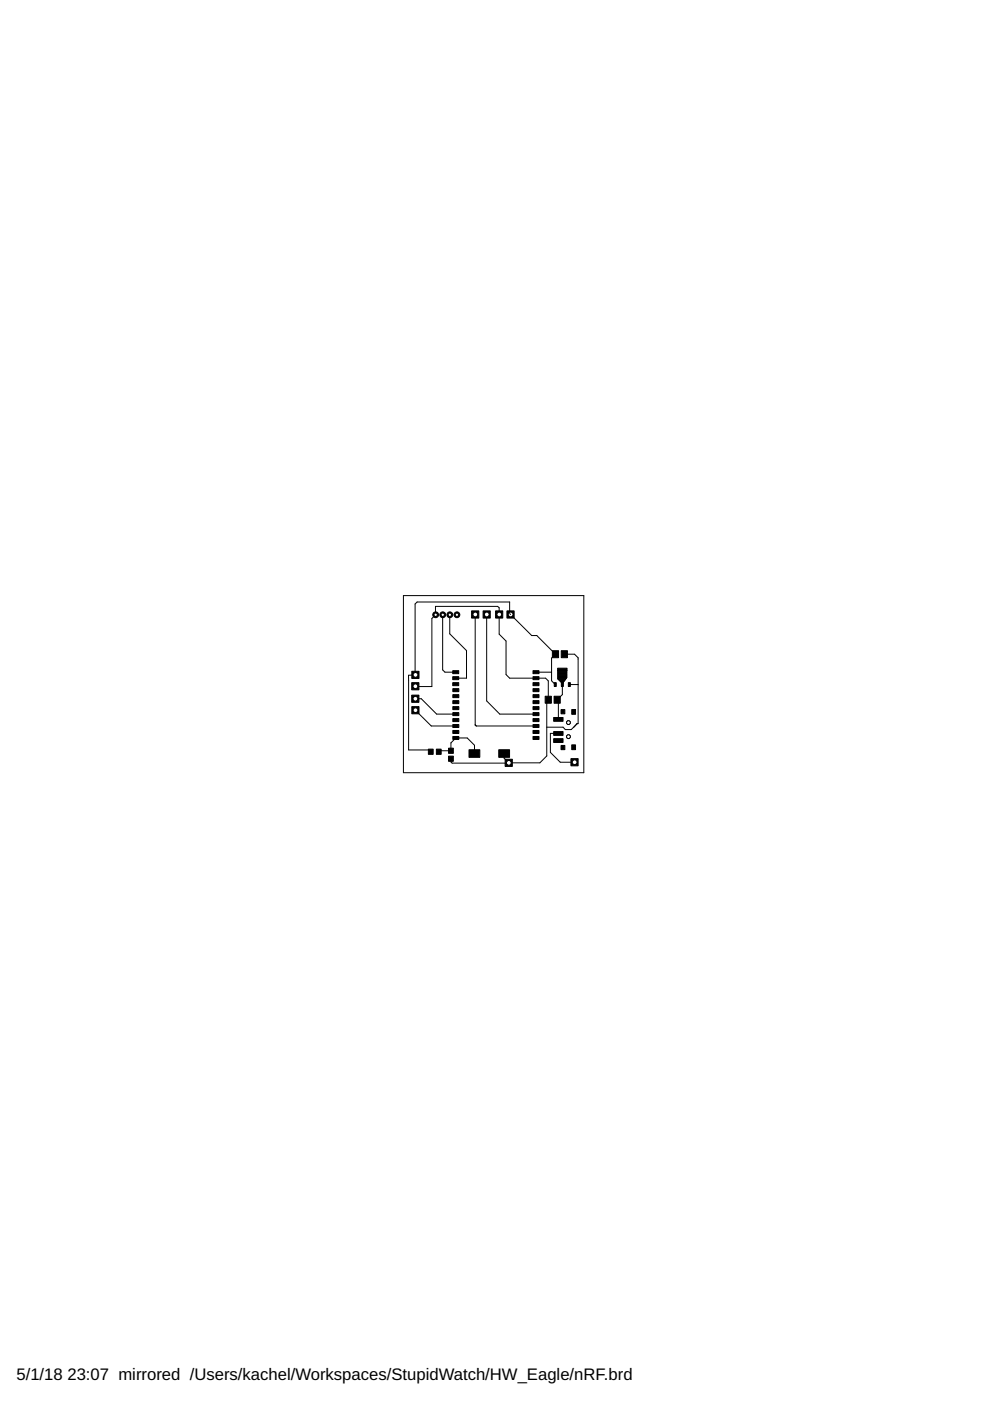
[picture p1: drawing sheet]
<svg xmlns="http://www.w3.org/2000/svg" width="210mm" height="297mm" viewBox="0 0 210 297" stroke-linecap="round" stroke-linejoin="round" font-family="sans-serif">
<g fill="#000" stroke="#000" stroke-width=".21">
<path d="M117.1 138h1.3v1.4h-1.3zM119 138h1.3v1.4h-1.3zM90.8 158.8h1v1.1h-1zM92.5 158.8h1v1.1h-1zM95.1 158.6h1v1.1h-1zM96 144.7h1.3v.7h-1.3zM96 143.5h1.3v.6h-1.3zM96 142.2h1.3v.6h-1.3zM96 156.1h1.3v.7h-1.3zM96 154.9h1.3v.6h-1.3zM96 153.6h1.3v.6h-1.3zM96 152.4h1.3v.6h-1.3z"/>
<path d="M96 151.1h1.3v.6h-1.3zM96 149.8h1.3v.7h-1.3zM96 148.5h1.3v.7h-1.3zM96 147.3h1.3v.6h-1.3zM96 146h1.3v.6h-1.3zM99.4 159h2.3v1.6h-2.3zM105.7 159h2.3v1.6h-2.3zM113 154.9h1.3v.6h-1.3zM113 153.6h1.3v.6h-1.3zM113 152.4h1.3v.6h-1.3zM113 151.1h1.3v.6h-1.3zM113 149.8h1.3v.7h-1.3z"/>
<path d="M113 148.5h1.3v.7h-1.3zM113 147.3h1.3v.6h-1.3zM113 146h1.3v.6h-1.3zM113 144.7h1.3v.7h-1.3zM113 156.1h1.3v.7h-1.3zM113 143.5h1.3v.6h-1.3zM113 142.2h1.3v.6h-1.3zM115.6 147.6h1.3v1.5h-1.3zM117.5 144.7h.4v.8h-.4zM117.5 147.6h1.3v1.5h-1.3zM117.4 155.1h2v.8h-2zM117.4 152.1h2v.8h-2z"/>
<path d="M117.4 156.6h2v.8h-2zM119 144.7h.4v.8h-.4zM119 150.5h.8v.8h-.8zM119 158.1h.8v.8h-.8zM118.2 141.7h2v.5h-2zM120.5 144.7h.4v.8h-.4zM121.2 150.4h.8v1h-.8zM121.2 157.9h.8v1h-.8zM95.1 160.3h1v1.1h-1z"/>
</g>
<g fill="none" stroke="#000" stroke-width=".21">
<path d="M93.9 130.3v11.7l.4 .5h2.3M95.4 130.3v4.1l3.5 3.5v5.9h-2.3M100.8 130.3v23.4l.1 .2M103.2 130.3v18.3l2.8 2.8h7.6M108.1 130.1v-2.5h-19.7l-.4 .5 .1 15-1.5 .1v15.8h4.4l.3 .4M108.2 130.3l4.5 4.4h1.1l4 4M117.5 138.7h.3M117.8 138.7l-.9 .8v4.8l.8 .8M119.7 138.7h2.1l.8 .8v13.9h-.2l-.4 .4M88.1 145.5l3.5 .1v-14.5l.8-.8-.1-1.7h13.2l.3 .3v5.6l1.5 1.4v7.1l.8 .8h7.6l.5 .6v4l-.3 .3v11.6l-1.4 1.4h-6.6M88.1 148.1h1.2l3.3 3.3h4M88.1 150.6l3.3 3.3h5.2"/>
<path d="M93 159.4l.2-.2h2.4v-1.7l1-1h2.5l1.5 1.5v1.8M100.6 159.8h.1M100.8 153.7l.2 .2h12.6M106.9 159.8v1l1 .9M113.6 142.5h3.3M113.7 143.7l-.1 .1M118.3 142.2h1.9v1.5l-.8 1h-.3l-.8-.8zM118.3 143.9h1.7M118.3 143.8h1.8M118.3 143.7h1.8M118.3 143.6h1.9M118.3 143.4h1.9"/>
<path d="M118.3 143.3h1.9M118.3 143.2h1.9M118.3 143.1h1.9M118.3 143h1.9M118.3 142.9h1.9M118.3 142.8h1.9M118.3 142.7h1.9M118.3 142.6h1.9M118.3 142.5h1.9M118.3 142.4h1.9M118.3 142.3h1.9M118.3 142.2h1.9"/>
<path d="M118.4 144h1.5M118.4 155.5h-1.7v4l2.1 2.1h3M118.5 144.1h1.3M118.6 144.2h1.2M118.7 144.3h1M118.7 144.4h.9M118.9 144.5h.6M118.9 144.6h.6M119 144.7h.4M119.2 145.1v2.2l-1.1 1.1 .3 .2v3.9M120.7 145.1h1.9M122 153.8h.1"/>
<path d="M122 153.8l-.4 .5M122.3 153.5l-1.2 1.2h-1.2l-.5-.5h-3.5M95.6 160.9v.6l.3 .3 12-.1"/>
</g>
<circle cx="92.4" cy="130.3" r=".61" fill="#000" stroke="#000" stroke-width=".21"/>
<circle cx="92.4" cy="130.3" r=".36" fill="#fff" stroke="#000" stroke-width=".21"/>
<circle cx="93.9" cy="130.3" r=".61" fill="#000" stroke="#000" stroke-width=".21"/>
<circle cx="93.9" cy="130.3" r=".36" fill="#fff" stroke="#000" stroke-width=".21"/>
<circle cx="95.4" cy="130.3" r=".61" fill="#000" stroke="#000" stroke-width=".21"/>
<circle cx="95.4" cy="130.3" r=".36" fill="#fff" stroke="#000" stroke-width=".21"/>
<circle cx="96.9" cy="130.3" r=".61" fill="#000" stroke="#000" stroke-width=".21"/>
<circle cx="96.9" cy="130.3" r=".36" fill="#fff" stroke="#000" stroke-width=".21"/>
<path d="M105.1 129.5h1.5v1.5h-1.5z" fill="#000" stroke="#000" stroke-width=".21"/>
<circle cx="105.9" cy="130.3" r=".51" fill="#fff" stroke="#000" stroke-width=".21"/>
<path d="M102.4 129.5h1.5v1.5h-1.5z" fill="#000" stroke="#000" stroke-width=".21"/>
<circle cx="103.2" cy="130.3" r=".51" fill="#fff" stroke="#000" stroke-width=".21"/>
<path d="M107.5 129.5h1.5v1.5h-1.5z" fill="#000" stroke="#000" stroke-width=".21"/>
<circle cx="108.3" cy="130.3" r=".51" fill="#fff" stroke="#000" stroke-width=".21"/>
<path d="M100 129.5h1.5v1.5h-1.5z" fill="#000" stroke="#000" stroke-width=".21"/>
<circle cx="100.8" cy="130.3" r=".51" fill="#fff" stroke="#000" stroke-width=".21"/>
<path d="M87.3 144.7h1.5v1.6h-1.5z" fill="#000" stroke="#000" stroke-width=".21"/>
<circle cx="88.1" cy="145.5" r=".51" fill="#fff" stroke="#000" stroke-width=".21"/>
<path d="M87.3 147.4h1.5v1.5h-1.5z" fill="#000" stroke="#000" stroke-width=".21"/>
<circle cx="88.1" cy="148.1" r=".51" fill="#fff" stroke="#000" stroke-width=".21"/>
<path d="M87.3 142.3h1.5v1.5h-1.5z" fill="#000" stroke="#000" stroke-width=".21"/>
<circle cx="88.1" cy="143.1" r=".51" fill="#fff" stroke="#000" stroke-width=".21"/>
<path d="M87.3 149.8h1.5v1.5h-1.5z" fill="#000" stroke="#000" stroke-width=".21"/>
<circle cx="88.1" cy="150.6" r=".51" fill="#fff" stroke="#000" stroke-width=".21"/>
<path d="M107.1 161h1.5v1.5h-1.5z" fill="#000" stroke="#000" stroke-width=".21"/>
<circle cx="107.9" cy="161.7" r=".51" fill="#fff" stroke="#000" stroke-width=".21"/>
<path d="M121.1 160.8h1.5v1.6h-1.5z" fill="#000" stroke="#000" stroke-width=".21"/>
<circle cx="121.8" cy="161.6" r=".51" fill="#fff" stroke="#000" stroke-width=".21"/>
<g fill="none" stroke="#000" stroke-width=".21">
<path d="M85.5 126.3h38.3v37.5h-38.3zM108.1 130.1l.1 .2M122.4 153.4l-.1 .1"/>
<circle cx="120.5" cy="153.2" r=".4"/>
</g>
<circle cx="120.5" cy="153.2" r=".4" fill="#fff" stroke="#000" stroke-width=".21"/>
<circle cx="120.5" cy="156.2" r=".4" fill="none" stroke="#000" stroke-width=".21"/>
<circle cx="120.5" cy="156.2" r=".4" fill="#fff" stroke="#000" stroke-width=".21"/>
<g font-size="3.5">
<text x="3.5" y="292.5">5/1/18</text>
<text x="14.3" y="292.5">23:07 mirrored /Users/kachel/Workspaces/StupidWatch/HW_Eagle/nRF.brd</text>
</g>
</svg>
